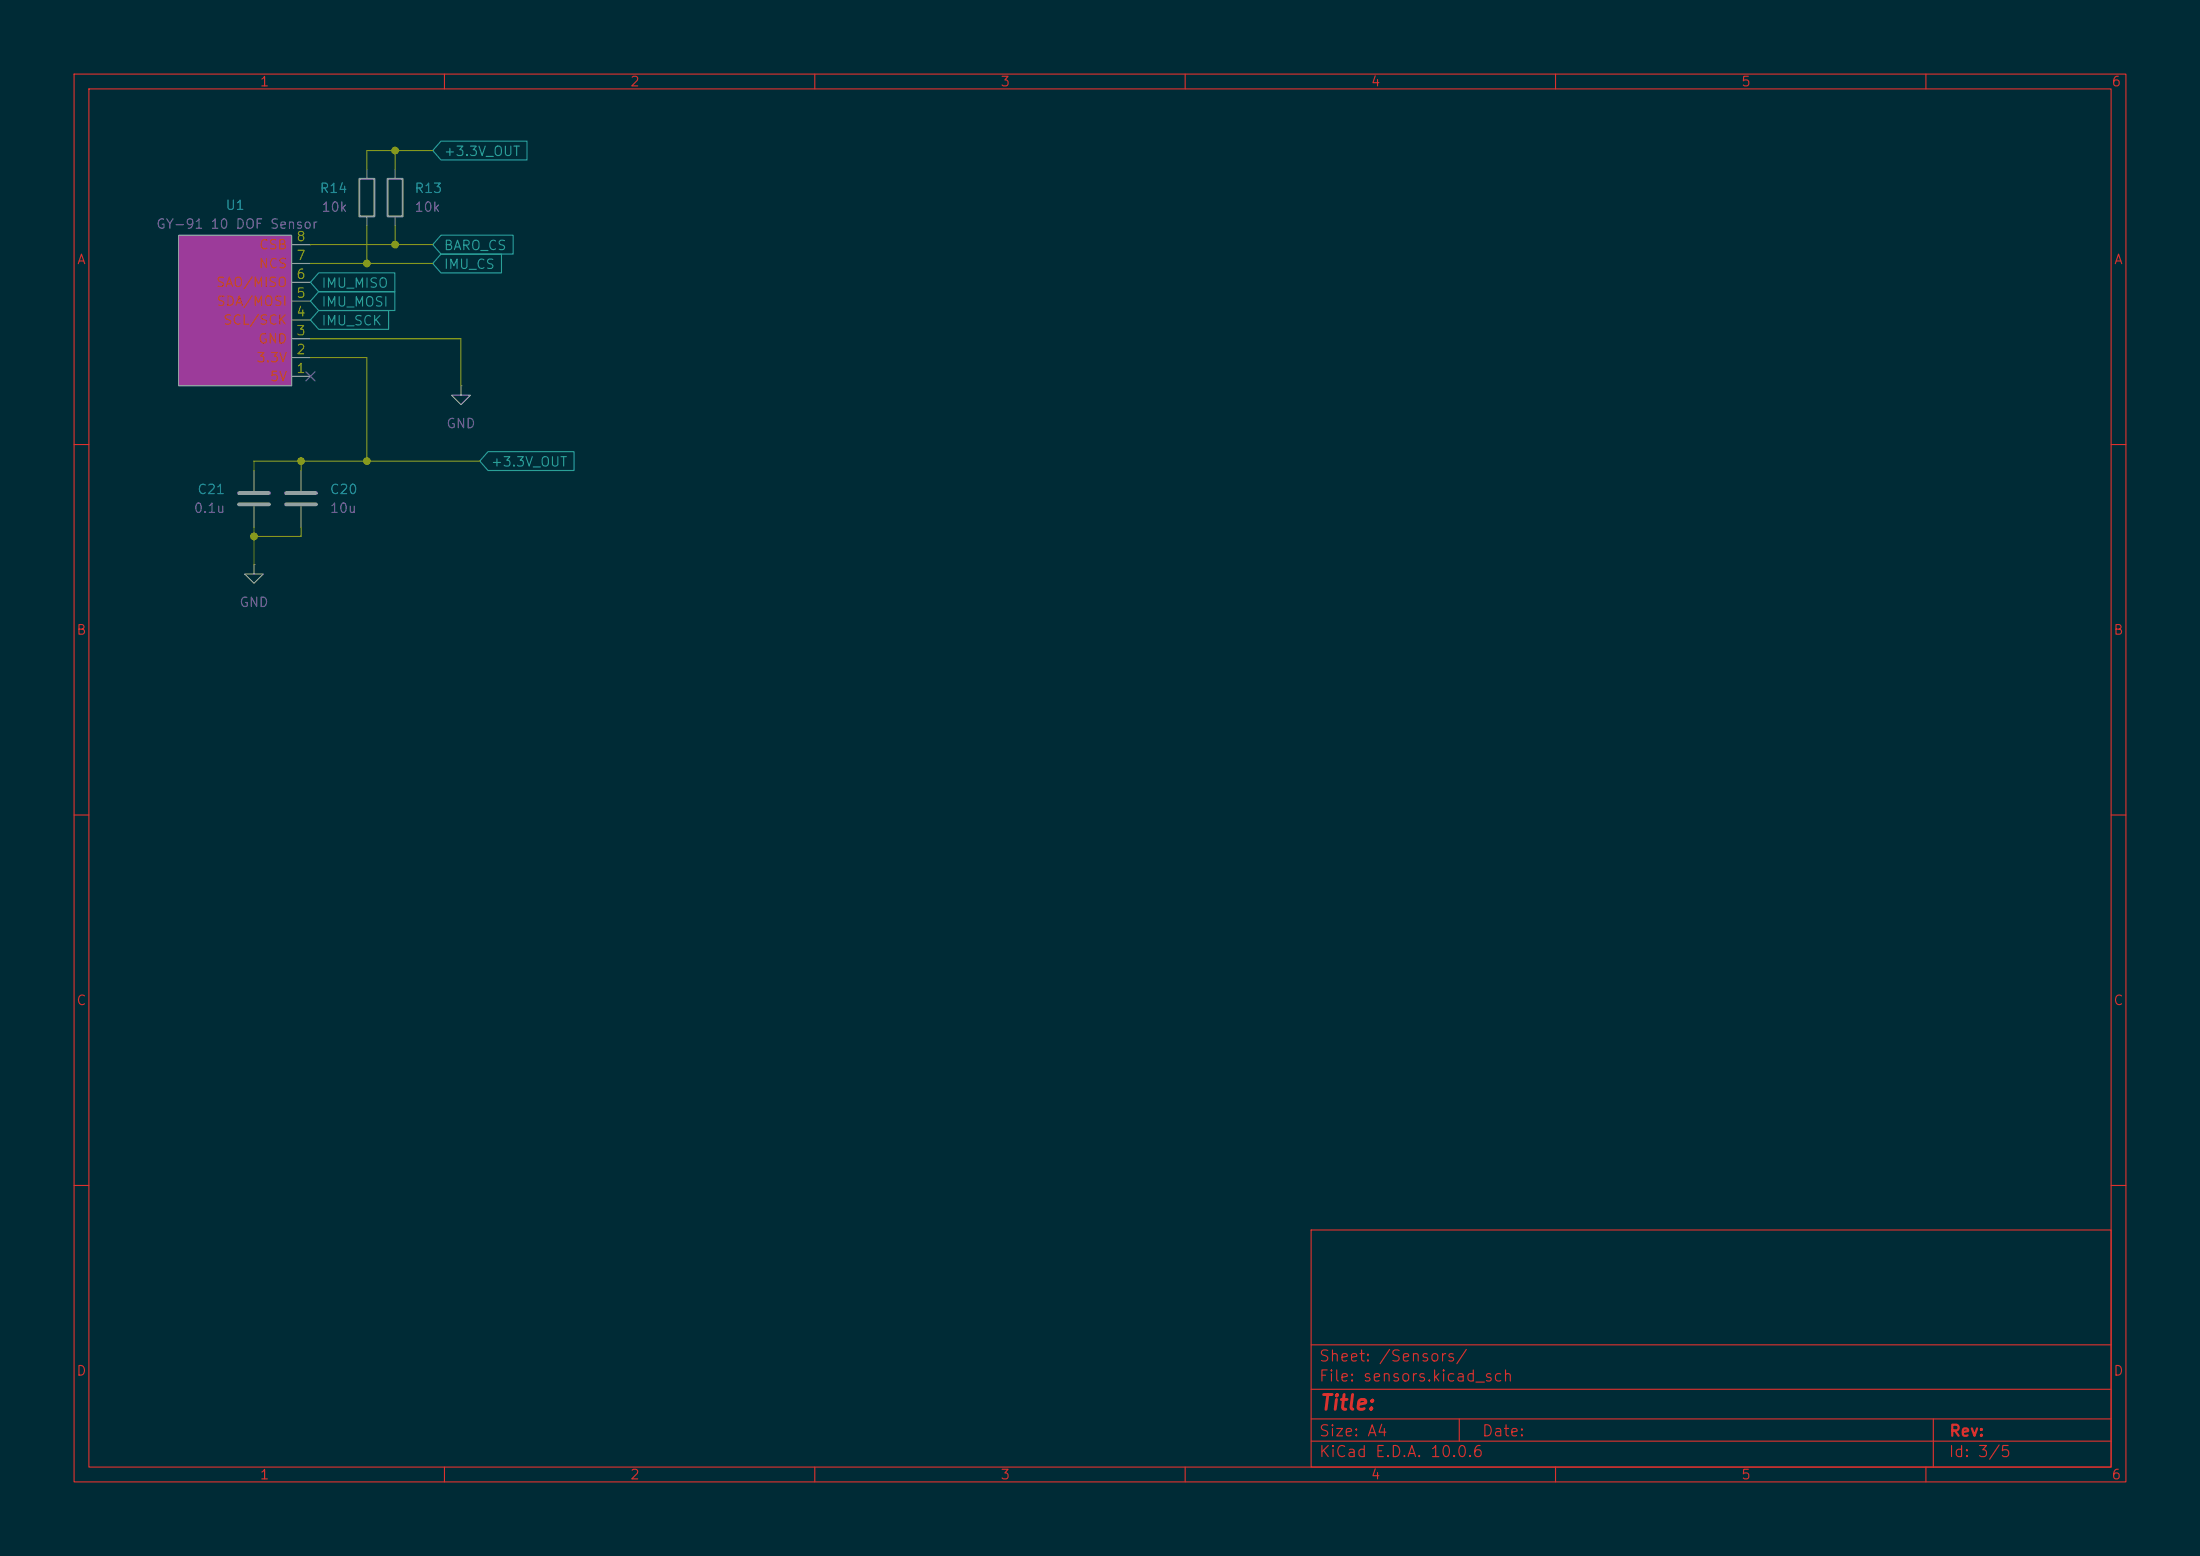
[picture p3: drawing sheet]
(kicad_sch
 (version 20260306)
 (generator "eeschema")
 (generator_version "10.0")
 (paper "A4")
 (lib_symbols
  (symbol "Device:C"
   (pin_numbers (hide yes))
   (pin_names
    (offset 0.254)) (exclude_from_sim no) (in_bom yes) (on_board yes)
   (in_pos_files yes)
   (duplicate_pin_numbers_are_jumpers no)
   (property "Reference" "C" (at 0.635 2.54 0) (show_name no) (do_not_autoplace no) (effects (font (size 1.27 1.27)) (justify left)))
   (property "Value" "C" (at 0.635 -2.54 0) (show_name no) (do_not_autoplace no) (effects (font (size 1.27 1.27)) (justify left)))
   (property "Footprint" "" (at 0.9652 -3.81 0) (show_name no) (do_not_autoplace no) (hide yes) (effects (font (size 1.27 1.27))))
   (property "Datasheet" "" (at 0 0 0) (show_name no) (do_not_autoplace no) (hide yes) (effects (font (size 1.27 1.27))))
   (property "Description" "Unpolarized capacitor" (at 0 0 0) (show_name no) (do_not_autoplace no) (hide yes) (effects (font (size 1.27 1.27))))
   (symbol "C_0_1"
    (polyline (pts (xy -2.032 0.762) (xy 2.032 0.762)) (stroke (width 0.508) (type default)) (fill (type none)))
    (polyline (pts (xy -2.032 -0.762) (xy 2.032 -0.762)) (stroke (width 0.508) (type default)) (fill (type none))))
   (symbol "C_1_1"
    (pin passive line (at 0 3.81 270) (length 2.794) (name "" (effects (font (size 1.27 1.27)))) (number "1" (effects (font (size 1.27 1.27)))))
    (pin passive line (at 0 -3.81 90) (length 2.794) (name "" (effects (font (size 1.27 1.27)))) (number "2" (effects (font (size 1.27 1.27))))))
   (embedded_fonts no))
  (symbol "Device:R"
   (pin_numbers (hide yes))
   (pin_names
    (offset 0)) (exclude_from_sim no) (in_bom yes) (on_board yes)
   (in_pos_files yes)
   (duplicate_pin_numbers_are_jumpers no)
   (property "Reference" "R" (at 2.032 0 90) (show_name no) (do_not_autoplace no) (effects (font (size 1.27 1.27))))
   (property "Value" "R" (at 0 0 90) (show_name no) (do_not_autoplace no) (effects (font (size 1.27 1.27))))
   (property "Footprint" "" (at -1.778 0 90) (show_name no) (do_not_autoplace no) (hide yes) (effects (font (size 1.27 1.27))))
   (property "Datasheet" "" (at 0 0 0) (show_name no) (do_not_autoplace no) (hide yes) (effects (font (size 1.27 1.27))))
   (property "Description" "Resistor" (at 0 0 0) (show_name no) (do_not_autoplace no) (hide yes) (effects (font (size 1.27 1.27))))
   (symbol "R_0_1"
    (rectangle (start -1.016 -2.54) (end 1.016 2.54) (stroke (width 0.254) (type default)) (fill (type none))))
   (symbol "R_1_1"
    (pin passive line (at 0 3.81 270) (length 1.27) (name "" (effects (font (size 1.27 1.27)))) (number "1" (effects (font (size 1.27 1.27)))))
    (pin passive line (at 0 -3.81 90) (length 1.27) (name "" (effects (font (size 1.27 1.27)))) (number "2" (effects (font (size 1.27 1.27))))))
   (embedded_fonts no))
  (symbol "Sensors:GY-91" (exclude_from_sim no) (in_bom yes) (on_board yes)
   (in_pos_files yes)
   (duplicate_pin_numbers_are_jumpers no)
   (property "Reference" "U1" (at -1.27 12.7 0) (show_name no) (do_not_autoplace no) (effects (font (size 1.27 1.27))))
   (property "Value" "" (at 0 0 0) (show_name no) (do_not_autoplace no) (effects (font (size 1.27 1.27))))
   (property "Footprint" "" (at 0 -12.954 0) (show_name no) (do_not_autoplace no) (hide yes) (effects (font (size 1.27 1.27))))
   (property "Datasheet" "" (at 0 0 0) (show_name no) (do_not_autoplace no) (hide yes) (effects (font (size 1.27 1.27))))
   (property "Description" "" (at 0 0 0) (show_name no) (do_not_autoplace no) (hide yes) (effects (font (size 1.27 1.27))))
   (symbol "GY-91_0_0"
    (pin power_in line (at 8.89 -8.89 180) (length 2.54) (name "5V" (effects (font (size 1.27 1.27)))) (number "1" (effects (font (size 1.27 1.27)))))
    (pin power_in line (at 8.89 -6.35 180) (length 2.54) (name "3.3V" (effects (font (size 1.27 1.27)))) (number "2" (effects (font (size 1.27 1.27)))))
    (pin passive line (at 8.89 -3.81 180) (length 2.54) (name "GND" (effects (font (size 1.27 1.27)))) (number "3" (effects (font (size 1.27 1.27)))))
    (pin input line (at 8.89 -1.27 180) (length 2.54) (name "SCL/SCK" (effects (font (size 1.27 1.27)))) (number "4" (effects (font (size 1.27 1.27)))))
    (pin bidirectional line (at 8.89 1.27 180) (length 2.54) (name "SDA/MOSI" (effects (font (size 1.27 1.27)))) (number "5" (effects (font (size 1.27 1.27)))))
    (pin bidirectional line (at 8.89 3.81 180) (length 2.54) (name "SAO/MISO" (effects (font (size 1.27 1.27)))) (number "6" (effects (font (size 1.27 1.27)))))
    (pin input line (at 8.89 6.35 180) (length 2.54) (name "NCS" (effects (font (size 1.27 1.27)))) (number "7" (effects (font (size 1.27 1.27)))))
    (pin input line (at 8.89 8.89 180) (length 2.54) (name "CSB" (effects (font (size 1.27 1.27)))) (number "8" (effects (font (size 1.27 1.27))))))
   (symbol "GY-91_1_1"
    (rectangle (start -8.89 10.16) (end 6.35 -10.16) (stroke (width 0) (type solid)) (fill (type color) (color 156 59 154 1))))
   (embedded_fonts no))
  (symbol "power:GND"
   (power global)
   (pin_numbers (hide yes))
   (pin_names
    (offset 0) (hide yes)) (exclude_from_sim no) (in_bom yes) (on_board yes)
   (in_pos_files yes)
   (duplicate_pin_numbers_are_jumpers no)
   (property "Reference" "#PWR" (at 0 -6.35 0) (show_name no) (do_not_autoplace no) (hide yes) (effects (font (size 1.27 1.27))))
   (property "Value" "GND" (at 0 -3.81 0) (show_name no) (do_not_autoplace no) (effects (font (size 1.27 1.27))))
   (property "Footprint" "" (at 0 0 0) (show_name no) (do_not_autoplace no) (hide yes) (effects (font (size 1.27 1.27))))
   (property "Datasheet" "" (at 0 0 0) (show_name no) (do_not_autoplace no) (hide yes) (effects (font (size 1.27 1.27))))
   (property "Description" "Power symbol creates a global label with name \"GND\" , ground" (at 0 0 0) (show_name no) (do_not_autoplace no) (hide yes) (effects (font (size 1.27 1.27))))
   (symbol "GND_0_1"
    (polyline (pts (xy 0 0) (xy 0 -1.27) (xy 1.27 -1.27) (xy 0 -2.54) (xy -1.27 -1.27) (xy 0 -1.27)) (stroke (width 0) (type default)) (fill (type none))))
   (symbol "GND_1_1"
    (pin power_in line (at 0 0 270) (length 0) (name "" (effects (font (size 1.27 1.27)))) (number "1" (effects (font (size 1.27 1.27))))))
   (embedded_fonts no)))
 (junction
  (at 34.29 72.39)
  (diameter 0)
  (color 0 0 0 0))
 (junction
  (at 53.34 33.02)
  (diameter 0)
  (color 0 0 0 0))
 (junction
  (at 49.53 35.56)
  (diameter 0)
  (color 0 0 0 0))
 (junction
  (at 53.34 20.32)
  (diameter 0)
  (color 0 0 0 0))
 (junction
  (at 49.53 62.23)
  (diameter 0)
  (color 0 0 0 0))
 (junction
  (at 40.64 62.23)
  (diameter 0)
  (color 0 0 0 0))
 (no_connect
  (at 41.91 50.8))
 (wire
  (pts (xy 40.64 62.23) (xy 49.53 62.23))
  (stroke (width 0) (type default)))
 (wire
  (pts (xy 40.64 71.12) (xy 40.64 72.39))
  (stroke (width 0) (type default)))
 (wire
  (pts (xy 34.29 72.39) (xy 34.29 76.2))
  (stroke (width 0) (type default)))
 (wire
  (pts (xy 53.34 30.48) (xy 53.34 33.02))
  (stroke (width 0) (type default)))
 (wire
  (pts (xy 49.53 62.23) (xy 49.53 48.26))
  (stroke (width 0) (type default)))
 (wire
  (pts (xy 41.91 33.02) (xy 58.42 33.02))
  (stroke (width 0) (type default)))
 (wire
  (pts (xy 40.64 63.5) (xy 40.64 62.23))
  (stroke (width 0) (type default)))
 (wire
  (pts (xy 62.23 52.07) (xy 62.23 45.72))
  (stroke (width 0) (type default)))
 (wire
  (pts (xy 49.53 20.32) (xy 49.53 22.86))
  (stroke (width 0) (type default)))
 (wire
  (pts (xy 62.23 45.72) (xy 41.91 45.72))
  (stroke (width 0) (type default)))
 (wire
  (pts (xy 49.53 48.26) (xy 41.91 48.26))
  (stroke (width 0) (type default)))
 (wire
  (pts (xy 34.29 71.12) (xy 34.29 72.39))
  (stroke (width 0) (type default)))
 (wire
  (pts (xy 53.34 20.32) (xy 53.34 22.86))
  (stroke (width 0) (type default)))
 (wire
  (pts (xy 49.53 30.48) (xy 49.53 35.56))
  (stroke (width 0) (type default)))
 (wire
  (pts (xy 49.53 20.32) (xy 58.42 20.32))
  (stroke (width 0) (type default)))
 (wire
  (pts (xy 64.77 62.23) (xy 49.53 62.23))
  (stroke (width 0) (type default)))
 (wire
  (pts (xy 41.91 35.56) (xy 58.42 35.56))
  (stroke (width 0) (type default)))
 (wire
  (pts (xy 34.29 62.23) (xy 40.64 62.23))
  (stroke (width 0) (type default)))
 (wire
  (pts (xy 40.64 72.39) (xy 34.29 72.39))
  (stroke (width 0) (type default)))
 (wire
  (pts (xy 34.29 62.23) (xy 34.29 63.5))
  (stroke (width 0) (type default)))
 (global_label "IMU_MISO"
  (shape input)
  (at 41.91 38.1 0)
  (fields_autoplaced yes)
  (effects (font (size 1.27 1.27)) (justify left))
  (property "Intersheetrefs" "${INTERSHEET_REFS}" (at 53.8457 38.1 0) (hide yes) (show_name no) (do_not_autoplace no) (effects (font (size 1.27 1.27)) (justify left))))
 (global_label "IMU_CS"
  (shape input)
  (at 58.42 35.56 0)
  (fields_autoplaced yes)
  (effects (font (size 1.27 1.27)) (justify left))
  (property "Intersheetrefs" "${INTERSHEET_REFS}" (at 68.239 35.56 0) (hide yes) (show_name no) (do_not_autoplace no) (effects (font (size 1.27 1.27)) (justify left))))
 (global_label "BARO_CS"
  (shape input)
  (at 58.42 33.02 0)
  (fields_autoplaced yes)
  (effects (font (size 1.27 1.27)) (justify left))
  (property "Intersheetrefs" "${INTERSHEET_REFS}" (at 69.8114 33.02 0) (hide yes) (show_name no) (do_not_autoplace no) (effects (font (size 1.27 1.27)) (justify left))))
 (global_label "+3.3V_OUT"
  (shape input)
  (at 64.77 62.23 0)
  (fields_autoplaced yes)
  (effects (font (size 1.27 1.27)) (justify left))
  (property "Intersheetrefs" "${INTERSHEET_REFS}" (at 78.0362 62.23 0) (hide yes) (show_name no) (do_not_autoplace no) (effects (font (size 1.27 1.27)) (justify left))))
 (global_label "+3.3V_OUT"
  (shape input)
  (at 58.42 20.32 0)
  (fields_autoplaced yes)
  (effects (font (size 1.27 1.27)) (justify left))
  (property "Intersheetrefs" "${INTERSHEET_REFS}" (at 71.6862 20.32 0) (hide yes) (show_name no) (do_not_autoplace no) (effects (font (size 1.27 1.27)) (justify left))))
 (global_label "IMU_SCK"
  (shape input)
  (at 41.91 43.18 0)
  (fields_autoplaced yes)
  (effects (font (size 1.27 1.27)) (justify left))
  (property "Intersheetrefs" "${INTERSHEET_REFS}" (at 52.999 43.18 0) (hide yes) (show_name no) (do_not_autoplace no) (effects (font (size 1.27 1.27)) (justify left))))
 (global_label "IMU_MOSI"
  (shape input)
  (at 41.91 40.64 0)
  (fields_autoplaced yes)
  (effects (font (size 1.27 1.27)) (justify left))
  (property "Intersheetrefs" "${INTERSHEET_REFS}" (at 53.8457 40.64 0) (hide yes) (show_name no) (do_not_autoplace no) (effects (font (size 1.27 1.27)) (justify left))))
 (symbol
  (lib_id "Device:C")
  (at 40.64 67.31 0)
  (unit 1)
  (body_style 1)
  (exclude_from_sim no)
  (in_bom yes)
  (on_board yes)
  (in_pos_files yes)
  (dnp no)
  (fields_autoplaced yes)
  (property "Reference" "C20" (at 44.45 66.0399 0) (show_name no) (do_not_autoplace no) (effects (font (size 1.27 1.27)) (justify left)))
  (property "Value" "10u" (at 44.45 68.5799 0) (show_name no) (do_not_autoplace no) (effects (font (size 1.27 1.27)) (justify left)))
  (property "Footprint" "Capacitor_SMD:C_0603_1608Metric_Pad1.08x0.95mm_HandSolder" (at 41.6052 71.12 0) (hide yes) (show_name no) (do_not_autoplace no) (effects (font (size 1.27 1.27))))
  (property "Datasheet" "" (at 40.64 67.31 0) (hide yes) (show_name no) (do_not_autoplace no) (effects (font (size 1.27 1.27))))
  (property "Description" "Unpolarized capacitor" (at 40.64 67.31 0) (hide yes) (show_name no) (do_not_autoplace no) (effects (font (size 1.27 1.27))))
  (pin "2")
  (pin "1"))
 (symbol
  (lib_id "Device:R")
  (at 53.34 26.67 0)
  (unit 1)
  (body_style 1)
  (exclude_from_sim no)
  (in_bom yes)
  (on_board yes)
  (in_pos_files yes)
  (dnp no)
  (fields_autoplaced yes)
  (property "Reference" "R13" (at 55.88 25.3999 0) (show_name no) (do_not_autoplace no) (effects (font (size 1.27 1.27)) (justify left)))
  (property "Value" "10k" (at 55.88 27.9399 0) (show_name no) (do_not_autoplace no) (effects (font (size 1.27 1.27)) (justify left)))
  (property "Footprint" "Resistor_SMD:R_0603_1608Metric_Pad0.98x0.95mm_HandSolder" (at 51.562 26.67 90) (hide yes) (show_name no) (do_not_autoplace no) (effects (font (size 1.27 1.27))))
  (property "Datasheet" "" (at 53.34 26.67 0) (hide yes) (show_name no) (do_not_autoplace no) (effects (font (size 1.27 1.27))))
  (property "Description" "Resistor" (at 53.34 26.67 0) (hide yes) (show_name no) (do_not_autoplace no) (effects (font (size 1.27 1.27))))
  (pin "2")
  (pin "1"))
 (symbol
  (lib_id "power:GND")
  (at 62.23 52.07 0)
  (unit 1)
  (body_style 1)
  (exclude_from_sim no)
  (in_bom yes)
  (on_board yes)
  (in_pos_files yes)
  (dnp no)
  (fields_autoplaced yes)
  (property "Reference" "#PWR021" (at 62.23 58.42 0) (hide yes) (show_name no) (do_not_autoplace no) (effects (font (size 1.27 1.27))))
  (property "Value" "GND" (at 62.23 57.15 0) (show_name no) (do_not_autoplace no) (effects (font (size 1.27 1.27))))
  (property "Footprint" "" (at 62.23 52.07 0) (hide yes) (show_name no) (do_not_autoplace no) (effects (font (size 1.27 1.27))))
  (property "Datasheet" "" (at 62.23 52.07 0) (hide yes) (show_name no) (do_not_autoplace no) (effects (font (size 1.27 1.27))))
  (property "Description" "Power symbol creates a global label with name \"GND\" , ground" (at 62.23 52.07 0) (hide yes) (show_name no) (do_not_autoplace no) (effects (font (size 1.27 1.27))))
  (pin "1"))
 (symbol
  (lib_id "Device:R")
  (at 49.53 26.67 0)
  (mirror y)
  (unit 1)
  (body_style 1)
  (exclude_from_sim no)
  (in_bom yes)
  (on_board yes)
  (in_pos_files yes)
  (dnp no)
  (property "Reference" "R14" (at 46.99 25.3999 0) (show_name no) (do_not_autoplace no) (effects (font (size 1.27 1.27)) (justify left)))
  (property "Value" "10k" (at 46.99 27.9399 0) (show_name no) (do_not_autoplace no) (effects (font (size 1.27 1.27)) (justify left)))
  (property "Footprint" "Resistor_SMD:R_0603_1608Metric_Pad0.98x0.95mm_HandSolder" (at 51.308 26.67 90) (hide yes) (show_name no) (do_not_autoplace no) (effects (font (size 1.27 1.27))))
  (property "Datasheet" "" (at 49.53 26.67 0) (hide yes) (show_name no) (do_not_autoplace no) (effects (font (size 1.27 1.27))))
  (property "Description" "Resistor" (at 49.53 26.67 0) (hide yes) (show_name no) (do_not_autoplace no) (effects (font (size 1.27 1.27))))
  (pin "2")
  (pin "1"))
 (symbol
  (lib_id "power:GND")
  (at 34.29 76.2 0)
  (unit 1)
  (body_style 1)
  (exclude_from_sim no)
  (in_bom yes)
  (on_board yes)
  (in_pos_files yes)
  (dnp no)
  (fields_autoplaced yes)
  (property "Reference" "#PWR022" (at 34.29 82.55 0) (hide yes) (show_name no) (do_not_autoplace no) (effects (font (size 1.27 1.27))))
  (property "Value" "GND" (at 34.29 81.28 0) (show_name no) (do_not_autoplace no) (effects (font (size 1.27 1.27))))
  (property "Footprint" "" (at 34.29 76.2 0) (hide yes) (show_name no) (do_not_autoplace no) (effects (font (size 1.27 1.27))))
  (property "Datasheet" "" (at 34.29 76.2 0) (hide yes) (show_name no) (do_not_autoplace no) (effects (font (size 1.27 1.27))))
  (property "Description" "Power symbol creates a global label with name \"GND\" , ground" (at 34.29 76.2 0) (hide yes) (show_name no) (do_not_autoplace no) (effects (font (size 1.27 1.27))))
  (pin "1"))
 (symbol
  (lib_id "Device:C")
  (at 34.29 67.31 0)
  (mirror y)
  (unit 1)
  (body_style 1)
  (exclude_from_sim no)
  (in_bom yes)
  (on_board yes)
  (in_pos_files yes)
  (dnp no)
  (property "Reference" "C21" (at 30.48 66.0399 0) (show_name no) (do_not_autoplace no) (effects (font (size 1.27 1.27)) (justify left)))
  (property "Value" "0.1u" (at 30.48 68.5799 0) (show_name no) (do_not_autoplace no) (effects (font (size 1.27 1.27)) (justify left)))
  (property "Footprint" "Capacitor_SMD:C_0603_1608Metric_Pad1.08x0.95mm_HandSolder" (at 33.3248 71.12 0) (hide yes) (show_name no) (do_not_autoplace no) (effects (font (size 1.27 1.27))))
  (property "Datasheet" "" (at 34.29 67.31 0) (hide yes) (show_name no) (do_not_autoplace no) (effects (font (size 1.27 1.27))))
  (property "Description" "Unpolarized capacitor" (at 34.29 67.31 0) (hide yes) (show_name no) (do_not_autoplace no) (effects (font (size 1.27 1.27))))
  (pin "1")
  (pin "2"))
 (symbol
  (lib_id "Sensors:GY-91")
  (at 33.02 41.91 0)
  (unit 1)
  (body_style 1)
  (exclude_from_sim no)
  (in_bom yes)
  (on_board yes)
  (in_pos_files yes)
  (dnp no)
  (property "Reference" "U1" (at 31.75 27.686 0) (show_name no) (do_not_autoplace no) (effects (font (size 1.27 1.27))))
  (property "Value" "GY-91 10 DOF Sensor" (at 32.004 30.226 0) (show_name no) (do_not_autoplace no) (effects (font (size 1.27 1.27))))
  (property "Footprint" "GY-91:GY-91" (at 33.02 54.864 0) (hide yes) (show_name no) (do_not_autoplace no) (effects (font (size 1.27 1.27))))
  (property "Datasheet" "" (at 33.02 41.91 0) (hide yes) (show_name no) (do_not_autoplace no) (effects (font (size 1.27 1.27))))
  (property "Description" "" (at 33.02 41.91 0) (hide yes) (show_name no) (do_not_autoplace no) (effects (font (size 1.27 1.27))))
  (pin "6")
  (pin "2")
  (pin "4")
  (pin "5")
  (pin "3")
  (pin "1")
  (pin "8")
  (pin "7")))
